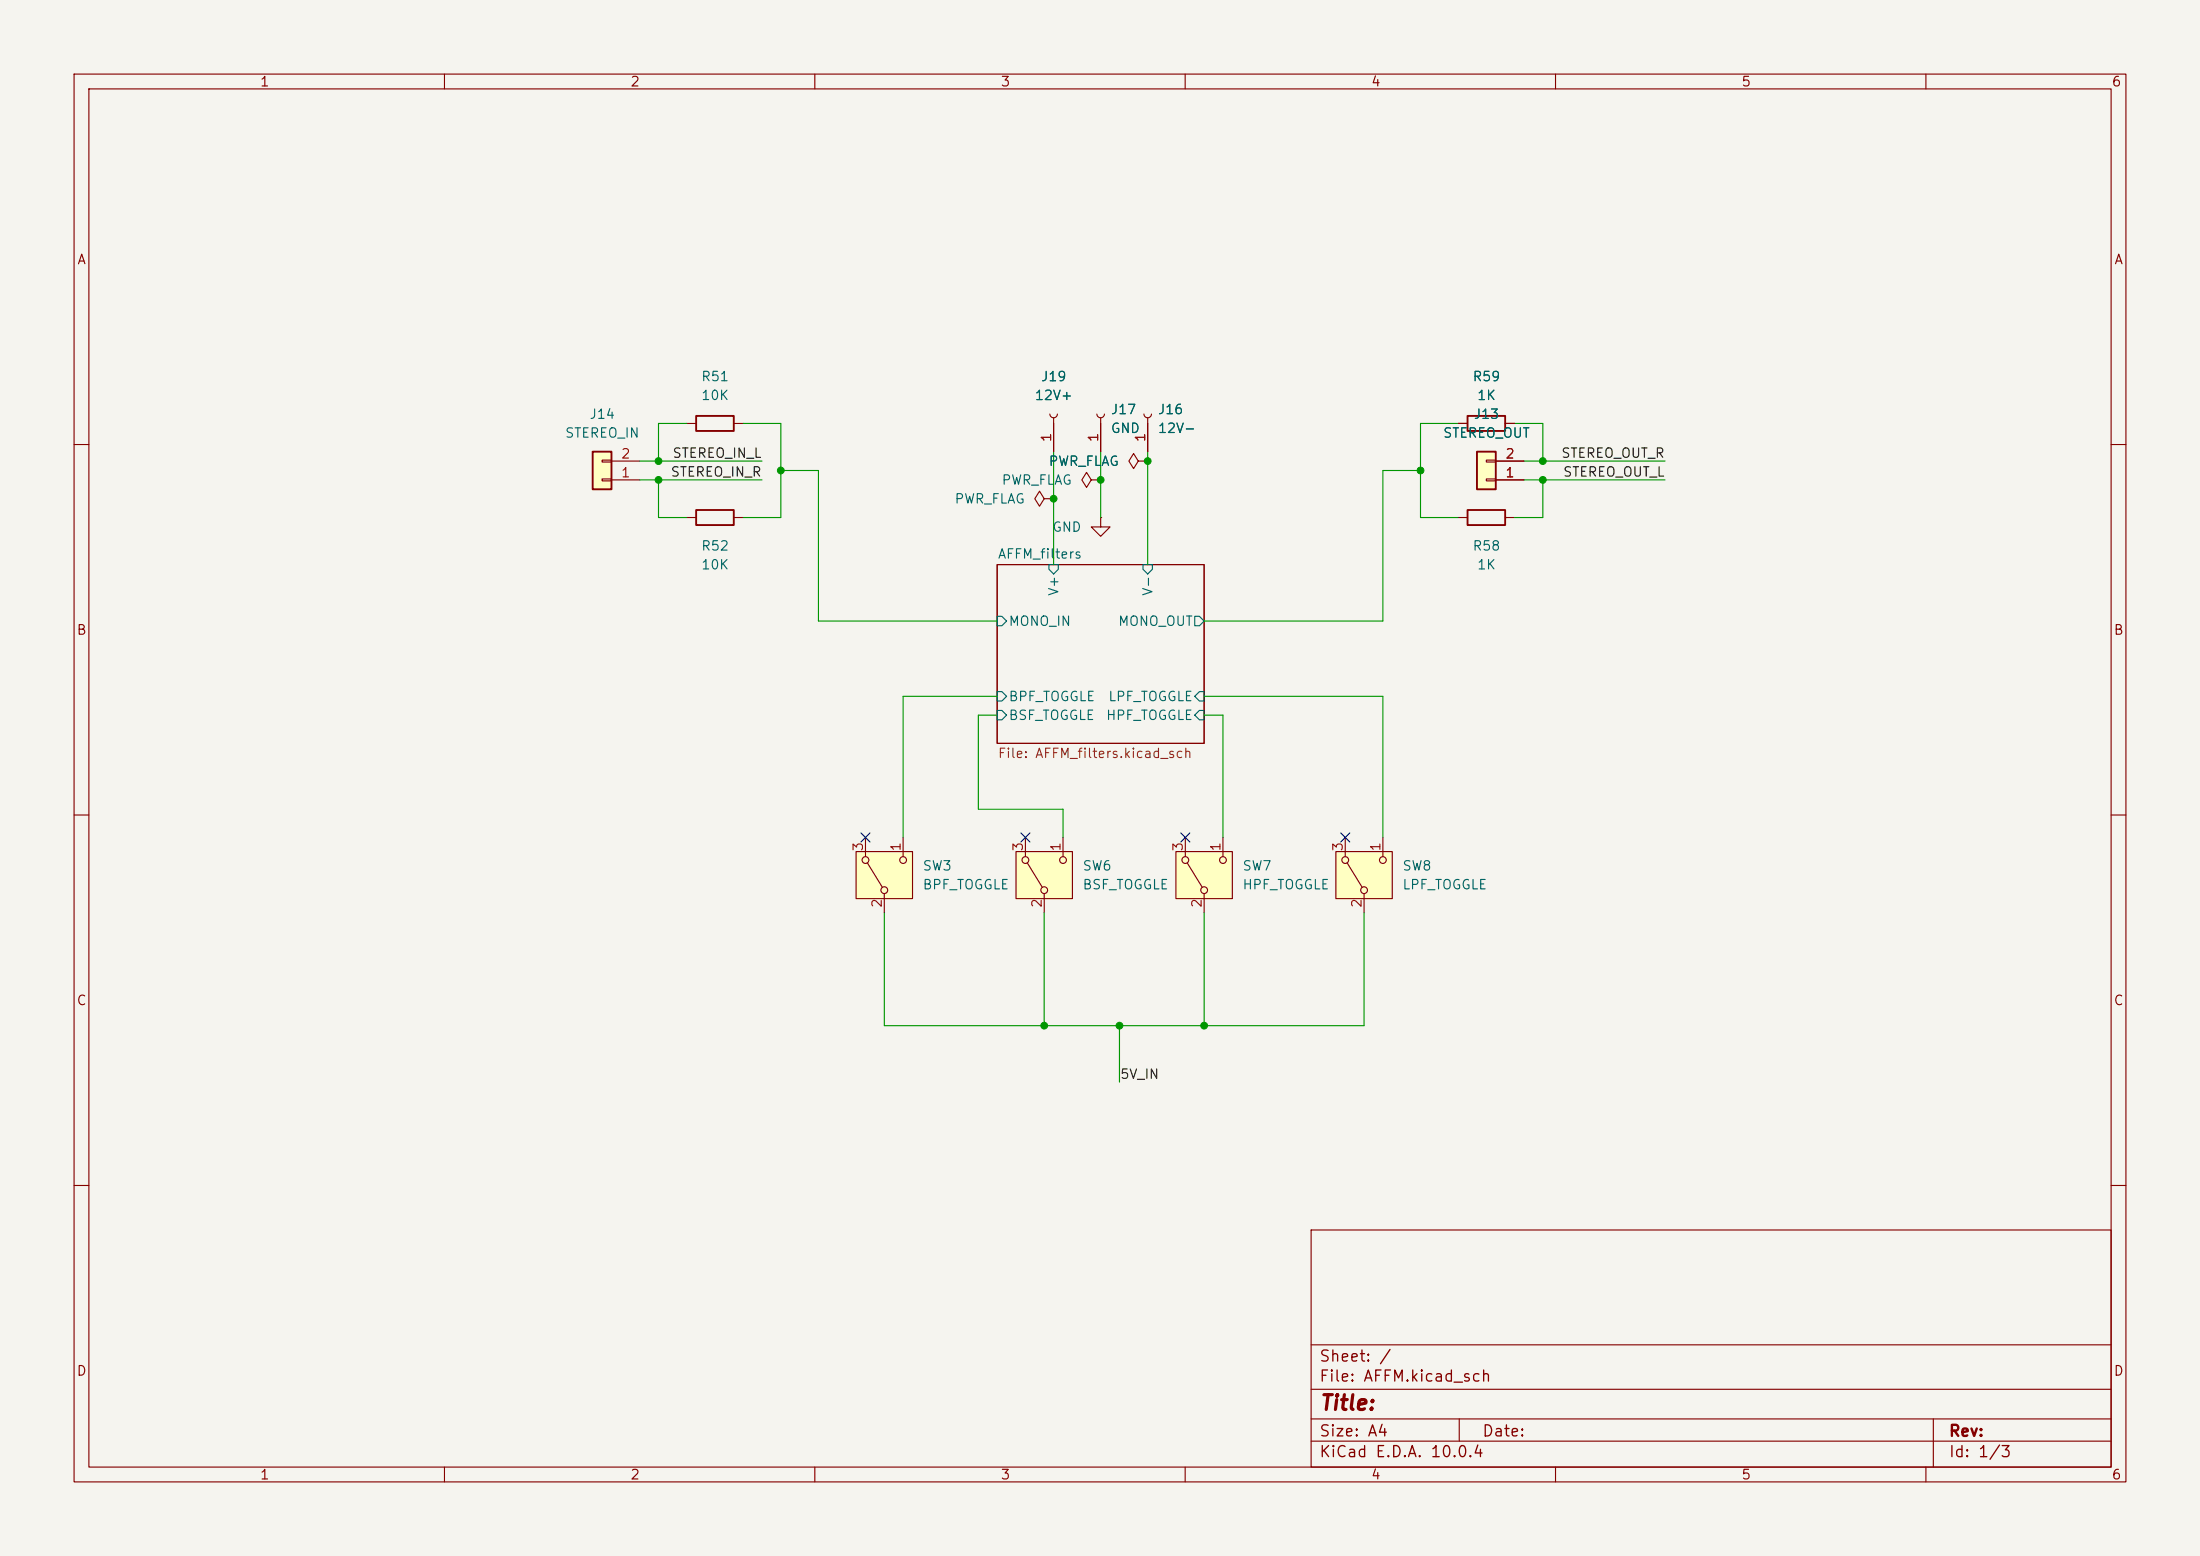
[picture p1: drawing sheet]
(kicad_sch
 (version 20250114)
 (generator "eeschema")
 (generator_version "9.0")
 (paper "A4")
 (lib_symbols
  (symbol "Connector:Conn_01x01_Socket"
   (pin_names
    (offset 1.016) (hide yes)) (exclude_from_sim no) (in_bom yes) (on_board yes)
   (property "Reference" "J" (at 0 2.54 0) (effects (font (size 1.27 1.27))))
   (property "Value" "Conn_01x01_Socket" (at 0 -2.54 0) (effects (font (size 1.27 1.27))))
   (property "Footprint" "" (at 0 0 0) (effects (font (size 1.27 1.27)) (hide yes)))
   (property "Datasheet" "~" (at 0 0 0) (effects (font (size 1.27 1.27)) (hide yes)))
   (property "Description" "Generic connector, single row, 01x01, script generated" (at 0 0 0) (effects (font (size 1.27 1.27)) (hide yes)))
   (property "ki_locked" "" (at 0 0 0) (effects (font (size 1.27 1.27))))
   (symbol "Conn_01x01_Socket_1_1"
    (polyline (pts (xy -1.27 0) (xy -0.508 0)) (stroke (width 0.1524) (type default)) (fill (type none)))
    (arc (start 0 -0.508) (mid -0.5058 0) (end 0 0.508) (stroke (width 0.1524) (type default)) (fill (type none)))
    (pin passive line (at -5.08 0 0) (length 3.81) (name "Pin_1" (effects (font (size 1.27 1.27)))) (number "1" (effects (font (size 1.27 1.27))))))
   (embedded_fonts no))
  (symbol "Connector_Generic:Conn_01x02"
   (pin_names
    (offset 1.016) (hide yes)) (exclude_from_sim no) (in_bom yes) (on_board yes)
   (property "Reference" "J" (at 0 2.54 0) (effects (font (size 1.27 1.27))))
   (property "Value" "Conn_01x02" (at 0 -5.08 0) (effects (font (size 1.27 1.27))))
   (property "Footprint" "" (at 0 0 0) (effects (font (size 1.27 1.27)) (hide yes)))
   (property "Datasheet" "~" (at 0 0 0) (effects (font (size 1.27 1.27)) (hide yes)))
   (property "Description" "Generic connector, single row, 01x02, script generated (kicad-library-utils/schlib/autogen/connector/)" (at 0 0 0) (effects (font (size 1.27 1.27)) (hide yes)))
   (symbol "Conn_01x02_1_1"
    (rectangle (start -1.27 1.27) (end 1.27 -3.81) (stroke (width 0.254) (type default)) (fill (type background)))
    (rectangle (start -1.27 0.127) (end 0 -0.127) (stroke (width 0.1524) (type default)) (fill (type none)))
    (rectangle (start -1.27 -2.413) (end 0 -2.667) (stroke (width 0.1524) (type default)) (fill (type none)))
    (pin passive line (at -5.08 0 0) (length 3.81) (name "Pin_1" (effects (font (size 1.27 1.27)))) (number "1" (effects (font (size 1.27 1.27)))))
    (pin passive line (at -5.08 -2.54 0) (length 3.81) (name "Pin_2" (effects (font (size 1.27 1.27)))) (number "2" (effects (font (size 1.27 1.27))))))
   (embedded_fonts no))
  (symbol "Device:R"
   (pin_numbers (hide yes))
   (pin_names
    (offset 0)) (exclude_from_sim no) (in_bom yes) (on_board yes)
   (property "Reference" "R" (at 2.032 0 90) (effects (font (size 1.27 1.27))))
   (property "Value" "R" (at 0 0 90) (effects (font (size 1.27 1.27))))
   (property "Footprint" "" (at -1.778 0 90) (effects (font (size 1.27 1.27)) (hide yes)))
   (property "Datasheet" "~" (at 0 0 0) (effects (font (size 1.27 1.27)) (hide yes)))
   (property "Description" "Resistor" (at 0 0 0) (effects (font (size 1.27 1.27)) (hide yes)))
   (symbol "R_0_1"
    (rectangle (start -1.016 -2.54) (end 1.016 2.54) (stroke (width 0.254) (type default)) (fill (type none))))
   (symbol "R_1_1"
    (pin passive line (at 0 3.81 270) (length 1.27) (name "~" (effects (font (size 1.27 1.27)))) (number "1" (effects (font (size 1.27 1.27)))))
    (pin passive line (at 0 -3.81 90) (length 1.27) (name "~" (effects (font (size 1.27 1.27)))) (number "2" (effects (font (size 1.27 1.27))))))
   (embedded_fonts no))
  (symbol "Switch:SW_Nidec_CAS-120A1"
   (pin_names
    (offset 1) (hide yes)) (exclude_from_sim no) (in_bom yes) (on_board yes)
   (property "Reference" "SW" (at 0 4.318 0) (effects (font (size 1.27 1.27))))
   (property "Value" "SW_Nidec_CAS-120A1" (at 0 -5.08 0) (effects (font (size 1.27 1.27))))
   (property "Footprint" "Button_Switch_SMD:Nidec_Copal_CAS-120A" (at 0 -10.16 0) (effects (font (size 1.27 1.27)) (hide yes)))
   (property "Datasheet" "https://www.nidec-components.com/e/catalog/switch/cas.pdf" (at 0 -7.62 0) (effects (font (size 1.27 1.27)) (hide yes)))
   (property "Description" "Switch, single pole double throw" (at 0 0 0) (effects (font (size 1.27 1.27)) (hide yes)))
   (symbol "SW_Nidec_CAS-120A1_0_1"
    (circle (center -2.032 0) (radius 0.4572) (stroke (width 0) (type default)) (fill (type none)))
    (polyline (pts (xy -1.651 0.254) (xy 1.651 2.286)) (stroke (width 0) (type default)) (fill (type none)))
    (circle (center 2.032 2.54) (radius 0.4572) (stroke (width 0) (type default)) (fill (type none)))
    (circle (center 2.032 -2.54) (radius 0.4572) (stroke (width 0) (type default)) (fill (type none))))
   (symbol "SW_Nidec_CAS-120A1_1_1"
    (rectangle (start -3.175 3.81) (end 3.175 -3.81) (stroke (width 0) (type default)) (fill (type background)))
    (pin passive line (at -5.08 0 0) (length 2.54) (name "B" (effects (font (size 1.27 1.27)))) (number "2" (effects (font (size 1.27 1.27)))))
    (pin passive line (at 5.08 2.54 180) (length 2.54) (name "A" (effects (font (size 1.27 1.27)))) (number "3" (effects (font (size 1.27 1.27)))))
    (pin passive line (at 5.08 -2.54 180) (length 2.54) (name "C" (effects (font (size 1.27 1.27)))) (number "1" (effects (font (size 1.27 1.27))))))
   (embedded_fonts no))
  (symbol "power:GND"
   (power)
   (pin_numbers (hide yes))
   (pin_names
    (offset 0) (hide yes)) (exclude_from_sim no) (in_bom yes) (on_board yes)
   (property "Reference" "#PWR" (at 0 -6.35 0) (effects (font (size 1.27 1.27)) (hide yes)))
   (property "Value" "GND" (at 0 -3.81 0) (effects (font (size 1.27 1.27))))
   (property "Footprint" "" (at 0 0 0) (effects (font (size 1.27 1.27)) (hide yes)))
   (property "Datasheet" "" (at 0 0 0) (effects (font (size 1.27 1.27)) (hide yes)))
   (property "Description" "Power symbol creates a global label with name \"GND\" , ground" (at 0 0 0) (effects (font (size 1.27 1.27)) (hide yes)))
   (symbol "GND_0_1"
    (polyline (pts (xy 0 0) (xy 0 -1.27) (xy 1.27 -1.27) (xy 0 -2.54) (xy -1.27 -1.27) (xy 0 -1.27)) (stroke (width 0) (type default)) (fill (type none))))
   (symbol "GND_1_1"
    (pin power_in line (at 0 0 270) (length 0) (name "~" (effects (font (size 1.27 1.27)))) (number "1" (effects (font (size 1.27 1.27))))))
   (embedded_fonts no))
  (symbol "power:PWR_FLAG"
   (power)
   (pin_numbers (hide yes))
   (pin_names
    (offset 0) (hide yes)) (exclude_from_sim no) (in_bom yes) (on_board yes)
   (property "Reference" "#FLG" (at 0 1.905 0) (effects (font (size 1.27 1.27)) (hide yes)))
   (property "Value" "PWR_FLAG" (at 0 3.81 0) (effects (font (size 1.27 1.27))))
   (property "Footprint" "" (at 0 0 0) (effects (font (size 1.27 1.27)) (hide yes)))
   (property "Datasheet" "~" (at 0 0 0) (effects (font (size 1.27 1.27)) (hide yes)))
   (property "Description" "Special symbol for telling ERC where power comes from" (at 0 0 0) (effects (font (size 1.27 1.27)) (hide yes)))
   (symbol "PWR_FLAG_0_0"
    (pin power_out line (at 0 0 90) (length 0) (name "~" (effects (font (size 1.27 1.27)))) (number "1" (effects (font (size 1.27 1.27))))))
   (symbol "PWR_FLAG_0_1"
    (polyline (pts (xy 0 0) (xy 0 1.27) (xy -1.016 1.905) (xy 0 2.54) (xy 1.016 1.905) (xy 0 1.27)) (stroke (width 0) (type default)) (fill (type none))))
   (embedded_fonts no)))
 (junction
  (at 140.97 138.43)
  (diameter 0)
  (color 0 0 0 0))
 (junction
  (at 142.24 67.31)
  (diameter 0)
  (color 0 0 0 0))
 (junction
  (at 154.94 62.23)
  (diameter 0)
  (color 0 0 0 0))
 (junction
  (at 208.28 62.23)
  (diameter 0)
  (color 0 0 0 0))
 (junction
  (at 191.77 63.5)
  (diameter 0)
  (color 0 0 0 0))
 (junction
  (at 162.56 138.43)
  (diameter 0)
  (color 0 0 0 0))
 (junction
  (at 105.41 63.5)
  (diameter 0)
  (color 0 0 0 0))
 (junction
  (at 208.28 64.77)
  (diameter 0)
  (color 0 0 0 0))
 (junction
  (at 88.9 64.77)
  (diameter 0)
  (color 0 0 0 0))
 (junction
  (at 148.59 64.77)
  (diameter 0)
  (color 0 0 0 0))
 (junction
  (at 151.13 138.43)
  (diameter 0)
  (color 0 0 0 0))
 (junction
  (at 88.9 62.23)
  (diameter 0)
  (color 0 0 0 0))
 (no_connect
  (at 116.84 113.03))
 (no_connect
  (at 138.43 113.03))
 (no_connect
  (at 181.61 113.03))
 (no_connect
  (at 160.02 113.03))
 (wire
  (pts (xy 140.97 138.43) (xy 119.38 138.43))
  (stroke (width 0) (type default)))
 (wire
  (pts (xy 204.47 57.15) (xy 208.28 57.15))
  (stroke (width 0) (type default)))
 (wire
  (pts (xy 92.71 57.15) (xy 88.9 57.15))
  (stroke (width 0) (type default)))
 (wire
  (pts (xy 151.13 138.43) (xy 162.56 138.43))
  (stroke (width 0) (type default)))
 (wire
  (pts (xy 154.94 60.96) (xy 154.94 62.23))
  (stroke (width 0) (type default)))
 (wire
  (pts (xy 92.71 69.85) (xy 88.9 69.85))
  (stroke (width 0) (type default)))
 (wire
  (pts (xy 165.1 96.52) (xy 165.1 113.03))
  (stroke (width 0) (type default)))
 (wire
  (pts (xy 121.92 93.98) (xy 121.92 113.03))
  (stroke (width 0) (type default)))
 (wire
  (pts (xy 186.69 93.98) (xy 186.69 113.03))
  (stroke (width 0) (type default)))
 (wire
  (pts (xy 191.77 57.15) (xy 196.85 57.15))
  (stroke (width 0) (type default)))
 (wire
  (pts (xy 162.56 93.98) (xy 186.69 93.98))
  (stroke (width 0) (type default)))
 (wire
  (pts (xy 100.33 57.15) (xy 105.41 57.15))
  (stroke (width 0) (type default)))
 (wire
  (pts (xy 191.77 57.15) (xy 191.77 63.5))
  (stroke (width 0) (type default)))
 (wire
  (pts (xy 119.38 138.43) (xy 119.38 123.19))
  (stroke (width 0) (type default)))
 (wire
  (pts (xy 110.49 83.82) (xy 134.62 83.82))
  (stroke (width 0) (type default)))
 (wire
  (pts (xy 186.69 83.82) (xy 186.69 63.5))
  (stroke (width 0) (type default)))
 (wire
  (pts (xy 224.79 62.23) (xy 208.28 62.23))
  (stroke (width 0) (type default)))
 (wire
  (pts (xy 165.1 96.52) (xy 162.56 96.52))
  (stroke (width 0) (type default)))
 (wire
  (pts (xy 88.9 64.77) (xy 86.36 64.77))
  (stroke (width 0) (type default)))
 (wire
  (pts (xy 105.41 63.5) (xy 110.49 63.5))
  (stroke (width 0) (type default)))
 (wire
  (pts (xy 208.28 69.85) (xy 208.28 64.77))
  (stroke (width 0) (type default)))
 (wire
  (pts (xy 110.49 83.82) (xy 110.49 63.5))
  (stroke (width 0) (type default)))
 (wire
  (pts (xy 105.41 57.15) (xy 105.41 63.5))
  (stroke (width 0) (type default)))
 (wire
  (pts (xy 142.24 60.96) (xy 142.24 67.31))
  (stroke (width 0) (type default)))
 (wire
  (pts (xy 184.15 123.19) (xy 184.15 138.43))
  (stroke (width 0) (type default)))
 (wire
  (pts (xy 224.79 64.77) (xy 208.28 64.77))
  (stroke (width 0) (type default)))
 (wire
  (pts (xy 205.74 62.23) (xy 208.28 62.23))
  (stroke (width 0) (type default)))
 (wire
  (pts (xy 186.69 63.5) (xy 191.77 63.5))
  (stroke (width 0) (type default)))
 (wire
  (pts (xy 132.08 96.52) (xy 134.62 96.52))
  (stroke (width 0) (type default)))
 (wire
  (pts (xy 205.74 64.77) (xy 208.28 64.77))
  (stroke (width 0) (type default)))
 (wire
  (pts (xy 184.15 138.43) (xy 162.56 138.43))
  (stroke (width 0) (type default)))
 (wire
  (pts (xy 208.28 57.15) (xy 208.28 62.23))
  (stroke (width 0) (type default)))
 (wire
  (pts (xy 102.87 64.77) (xy 88.9 64.77))
  (stroke (width 0) (type default)))
 (wire
  (pts (xy 132.08 109.22) (xy 143.51 109.22))
  (stroke (width 0) (type default)))
 (wire
  (pts (xy 162.56 83.82) (xy 186.69 83.82))
  (stroke (width 0) (type default)))
 (wire
  (pts (xy 142.24 67.31) (xy 142.24 76.2))
  (stroke (width 0) (type default)))
 (wire
  (pts (xy 105.41 63.5) (xy 105.41 69.85))
  (stroke (width 0) (type default)))
 (wire
  (pts (xy 88.9 62.23) (xy 86.36 62.23))
  (stroke (width 0) (type default)))
 (wire
  (pts (xy 102.87 62.23) (xy 88.9 62.23))
  (stroke (width 0) (type default)))
 (wire
  (pts (xy 148.59 60.96) (xy 148.59 64.77))
  (stroke (width 0) (type default)))
 (wire
  (pts (xy 134.62 93.98) (xy 121.92 93.98))
  (stroke (width 0) (type default)))
 (wire
  (pts (xy 140.97 138.43) (xy 151.13 138.43))
  (stroke (width 0) (type default)))
 (wire
  (pts (xy 140.97 138.43) (xy 140.97 123.19))
  (stroke (width 0) (type default)))
 (wire
  (pts (xy 151.13 146.05) (xy 151.13 138.43))
  (stroke (width 0) (type default)))
 (wire
  (pts (xy 196.85 69.85) (xy 191.77 69.85))
  (stroke (width 0) (type default)))
 (wire
  (pts (xy 148.59 64.77) (xy 148.59 69.85))
  (stroke (width 0) (type default)))
 (wire
  (pts (xy 154.94 62.23) (xy 154.94 76.2))
  (stroke (width 0) (type default)))
 (wire
  (pts (xy 88.9 69.85) (xy 88.9 64.77))
  (stroke (width 0) (type default)))
 (wire
  (pts (xy 162.56 138.43) (xy 162.56 123.19))
  (stroke (width 0) (type default)))
 (wire
  (pts (xy 88.9 57.15) (xy 88.9 62.23))
  (stroke (width 0) (type default)))
 (wire
  (pts (xy 105.41 69.85) (xy 100.33 69.85))
  (stroke (width 0) (type default)))
 (wire
  (pts (xy 143.51 109.22) (xy 143.51 113.03))
  (stroke (width 0) (type default)))
 (wire
  (pts (xy 204.47 69.85) (xy 208.28 69.85))
  (stroke (width 0) (type default)))
 (wire
  (pts (xy 132.08 96.52) (xy 132.08 109.22))
  (stroke (width 0) (type default)))
 (wire
  (pts (xy 191.77 63.5) (xy 191.77 69.85))
  (stroke (width 0) (type default)))
 (label "5V_IN"
  (at 151.13 146.05 0)
  (effects (font (size 1.27 1.27)) (justify left bottom)))
 (label "STEREO_IN_L"
  (at 102.87 62.23 180)
  (effects (font (size 1.27 1.27)) (justify right bottom)))
 (label "STEREO_OUT_L"
  (at 224.79 64.77 180)
  (effects (font (size 1.27 1.27)) (justify right bottom)))
 (label "STEREO_IN_R"
  (at 102.87 64.77 180)
  (effects (font (size 1.27 1.27)) (justify right bottom)))
 (label "STEREO_OUT_R"
  (at 224.79 62.23 180)
  (effects (font (size 1.27 1.27)) (justify right bottom)))
 (symbol
  (lib_id "Device:R")
  (at 96.52 57.15 90)
  (unit 1)
  (exclude_from_sim no)
  (in_bom yes)
  (on_board yes)
  (dnp no)
  (fields_autoplaced yes)
  (property "Reference" "R51" (at 96.52 50.8 90) (effects (font (size 1.27 1.27))))
  (property "Value" "10K" (at 96.52 53.34 90) (effects (font (size 1.27 1.27))))
  (property "Footprint" "Resistor_SMD:R_0805_2012Metric_Pad1.20x1.40mm_HandSolder" (at 96.52 58.928 90) (effects (font (size 1.27 1.27)) (hide yes)))
  (property "Datasheet" "~" (at 96.52 57.15 0) (effects (font (size 1.27 1.27)) (hide yes)))
  (property "Description" "Resistor" (at 96.52 57.15 0) (effects (font (size 1.27 1.27)) (hide yes)))
  (property "DigiKey_Part_Number" "311-10.0KCRCT-ND" (at 96.52 57.15 0) (effects (font (size 1.27 1.27)) (hide yes)))
  (property "Price" "0.0129" (at 96.52 57.15 0) (effects (font (size 1.27 1.27)) (hide yes)))
  (pin "2")
  (pin "1"))
 (symbol
  (lib_id "power:GND")
  (at 148.59 69.85 0)
  (unit 1)
  (exclude_from_sim no)
  (in_bom yes)
  (on_board yes)
  (dnp no)
  (fields_autoplaced yes)
  (property "Reference" "#PWR01" (at 148.59 76.2 0) (effects (font (size 1.27 1.27)) (hide yes)))
  (property "Value" "GND" (at 146.05 71.1199 0) (effects (font (size 1.27 1.27)) (justify right)))
  (property "Footprint" "" (at 148.59 69.85 0) (effects (font (size 1.27 1.27)) (hide yes)))
  (property "Datasheet" "" (at 148.59 69.85 0) (effects (font (size 1.27 1.27)) (hide yes)))
  (property "Description" "Power symbol creates a global label with name \"GND\" , ground" (at 148.59 69.85 0) (effects (font (size 1.27 1.27)) (hide yes)))
  (pin "1"))
 (symbol
  (lib_id "Switch:SW_Nidec_CAS-120A1")
  (at 162.56 118.11 90)
  (unit 1)
  (exclude_from_sim no)
  (in_bom yes)
  (on_board yes)
  (dnp no)
  (fields_autoplaced yes)
  (property "Reference" "SW7" (at 167.64 116.8399 90) (effects (font (size 1.27 1.27)) (justify right)))
  (property "Value" "HPF_TOGGLE" (at 167.64 119.3799 90) (effects (font (size 1.27 1.27)) (justify right)))
  (property "Footprint" "Button_Switch_SMD:Nidec_Copal_CAS-120A" (at 172.72 118.11 0) (effects (font (size 1.27 1.27)) (hide yes)))
  (property "Datasheet" "https://www.nidec-components.com/e/catalog/switch/cas.pdf" (at 170.18 118.11 0) (effects (font (size 1.27 1.27)) (hide yes)))
  (property "Description" "Switch, single pole double throw" (at 162.56 118.11 0) (effects (font (size 1.27 1.27)) (hide yes)))
  (pin "1")
  (pin "2")
  (pin "3"))
 (symbol
  (lib_id "Device:R")
  (at 200.66 57.15 270)
  (unit 1)
  (exclude_from_sim no)
  (in_bom yes)
  (on_board yes)
  (dnp no)
  (fields_autoplaced yes)
  (property "Reference" "R59" (at 200.66 50.8 90) (effects (font (size 1.27 1.27))))
  (property "Value" "1K" (at 200.66 53.34 90) (effects (font (size 1.27 1.27))))
  (property "Footprint" "Resistor_SMD:R_0805_2012Metric_Pad1.20x1.40mm_HandSolder" (at 200.66 55.372 90) (effects (font (size 1.27 1.27)) (hide yes)))
  (property "Datasheet" "~" (at 200.66 57.15 0) (effects (font (size 1.27 1.27)) (hide yes)))
  (property "Description" "Resistor" (at 200.66 57.15 0) (effects (font (size 1.27 1.27)) (hide yes)))
  (property "DigiKey_Part_Number" "311-10.0KCRCT-ND" (at 200.66 57.15 0) (effects (font (size 1.27 1.27)) (hide yes)))
  (property "Price" "0.0129" (at 200.66 57.15 0) (effects (font (size 1.27 1.27)) (hide yes)))
  (pin "2")
  (pin "1"))
 (symbol
  (lib_id "Switch:SW_Nidec_CAS-120A1")
  (at 119.38 118.11 90)
  (unit 1)
  (exclude_from_sim no)
  (in_bom yes)
  (on_board yes)
  (dnp no)
  (fields_autoplaced yes)
  (property "Reference" "SW3" (at 124.46 116.8399 90) (effects (font (size 1.27 1.27)) (justify right)))
  (property "Value" "BPF_TOGGLE" (at 124.46 119.3799 90) (effects (font (size 1.27 1.27)) (justify right)))
  (property "Footprint" "Button_Switch_SMD:Nidec_Copal_CAS-120A" (at 129.54 118.11 0) (effects (font (size 1.27 1.27)) (hide yes)))
  (property "Datasheet" "https://www.nidec-components.com/e/catalog/switch/cas.pdf" (at 127 118.11 0) (effects (font (size 1.27 1.27)) (hide yes)))
  (property "Description" "Switch, single pole double throw" (at 119.38 118.11 0) (effects (font (size 1.27 1.27)) (hide yes)))
  (pin "1")
  (pin "2")
  (pin "3"))
 (symbol
  (lib_id "Connector:Conn_01x01_Socket")
  (at 154.94 55.88 270)
  (mirror x)
  (unit 1)
  (exclude_from_sim no)
  (in_bom yes)
  (on_board yes)
  (dnp no)
  (fields_autoplaced yes)
  (property "Reference" "J16" (at 156.21 55.2449 90) (effects (font (size 1.27 1.27)) (justify left)))
  (property "Value" "12V-" (at 156.21 57.7849 90) (effects (font (size 1.27 1.27)) (justify left)))
  (property "Footprint" "Connector:Banana_Jack_1Pin" (at 154.94 55.88 0) (effects (font (size 1.27 1.27)) (hide yes)))
  (property "Datasheet" "~" (at 154.94 55.88 0) (effects (font (size 1.27 1.27)) (hide yes)))
  (property "Description" "Generic connector, single row, 01x01, script generated" (at 154.94 55.88 0) (effects (font (size 1.27 1.27)) (hide yes)))
  (property "Field5" "" (at 154.94 55.88 90) (effects (font (size 1.27 1.27)) (hide yes)))
  (pin "1"))
 (symbol
  (lib_id "Device:R")
  (at 200.66 69.85 270)
  (unit 1)
  (exclude_from_sim no)
  (in_bom yes)
  (on_board yes)
  (dnp no)
  (fields_autoplaced yes)
  (property "Reference" "R58" (at 200.66 73.66 90) (effects (font (size 1.27 1.27))))
  (property "Value" "1K" (at 200.66 76.2 90) (effects (font (size 1.27 1.27))))
  (property "Footprint" "Resistor_SMD:R_0805_2012Metric_Pad1.20x1.40mm_HandSolder" (at 200.66 68.072 90) (effects (font (size 1.27 1.27)) (hide yes)))
  (property "Datasheet" "~" (at 200.66 69.85 0) (effects (font (size 1.27 1.27)) (hide yes)))
  (property "Description" "Resistor" (at 200.66 69.85 0) (effects (font (size 1.27 1.27)) (hide yes)))
  (property "DigiKey_Part_Number" "311-10.0KCRCT-ND" (at 200.66 69.85 0) (effects (font (size 1.27 1.27)) (hide yes)))
  (property "Price" "0.0129" (at 200.66 69.85 0) (effects (font (size 1.27 1.27)) (hide yes)))
  (pin "2")
  (pin "1"))
 (symbol
  (lib_id "Device:R")
  (at 96.52 69.85 90)
  (unit 1)
  (exclude_from_sim no)
  (in_bom yes)
  (on_board yes)
  (dnp no)
  (fields_autoplaced yes)
  (property "Reference" "R52" (at 96.52 73.66 90) (effects (font (size 1.27 1.27))))
  (property "Value" "10K" (at 96.52 76.2 90) (effects (font (size 1.27 1.27))))
  (property "Footprint" "Resistor_SMD:R_0805_2012Metric_Pad1.20x1.40mm_HandSolder" (at 96.52 71.628 90) (effects (font (size 1.27 1.27)) (hide yes)))
  (property "Datasheet" "~" (at 96.52 69.85 0) (effects (font (size 1.27 1.27)) (hide yes)))
  (property "Description" "Resistor" (at 96.52 69.85 0) (effects (font (size 1.27 1.27)) (hide yes)))
  (property "DigiKey_Part_Number" "311-10.0KCRCT-ND" (at 96.52 69.85 0) (effects (font (size 1.27 1.27)) (hide yes)))
  (property "Price" "0.0129" (at 96.52 69.85 0) (effects (font (size 1.27 1.27)) (hide yes)))
  (pin "2")
  (pin "1"))
 (symbol
  (lib_id "power:PWR_FLAG")
  (at 142.24 67.31 90)
  (unit 1)
  (exclude_from_sim no)
  (in_bom yes)
  (on_board yes)
  (dnp no)
  (fields_autoplaced yes)
  (property "Reference" "#FLG02" (at 140.335 67.31 0) (effects (font (size 1.27 1.27)) (hide yes)))
  (property "Value" "PWR_FLAG" (at 138.43 67.3099 90) (effects (font (size 1.27 1.27)) (justify left)))
  (property "Footprint" "" (at 142.24 67.31 0) (effects (font (size 1.27 1.27)) (hide yes)))
  (property "Datasheet" "~" (at 142.24 67.31 0) (effects (font (size 1.27 1.27)) (hide yes)))
  (property "Description" "Special symbol for telling ERC where power comes from" (at 142.24 67.31 0) (effects (font (size 1.27 1.27)) (hide yes)))
  (pin "1"))
 (symbol
  (lib_id "Connector_Generic:Conn_01x02")
  (at 81.28 64.77 180)
  (unit 1)
  (exclude_from_sim no)
  (in_bom yes)
  (on_board yes)
  (dnp no)
  (fields_autoplaced yes)
  (property "Reference" "J14" (at 81.28 55.88 0) (effects (font (size 1.27 1.27))))
  (property "Value" "STEREO_IN" (at 81.28 58.42 0) (effects (font (size 1.27 1.27))))
  (property "Footprint" "Connector_PinHeader_1.00mm:PinHeader_1x02_P1.00mm_Vertical" (at 81.28 64.77 0) (effects (font (size 1.27 1.27)) (hide yes)))
  (property "Datasheet" "~" (at 81.28 64.77 0) (effects (font (size 1.27 1.27)) (hide yes)))
  (property "Description" "Generic connector, single row, 01x02, script generated (kicad-library-utils/schlib/autogen/connector/)" (at 81.28 64.77 0) (effects (font (size 1.27 1.27)) (hide yes)))
  (pin "2")
  (pin "1"))
 (symbol
  (lib_id "Switch:SW_Nidec_CAS-120A1")
  (at 140.97 118.11 90)
  (unit 1)
  (exclude_from_sim no)
  (in_bom yes)
  (on_board yes)
  (dnp no)
  (fields_autoplaced yes)
  (property "Reference" "SW6" (at 146.05 116.8399 90) (effects (font (size 1.27 1.27)) (justify right)))
  (property "Value" "BSF_TOGGLE" (at 146.05 119.3799 90) (effects (font (size 1.27 1.27)) (justify right)))
  (property "Footprint" "Button_Switch_SMD:Nidec_Copal_CAS-120A" (at 151.13 118.11 0) (effects (font (size 1.27 1.27)) (hide yes)))
  (property "Datasheet" "https://www.nidec-components.com/e/catalog/switch/cas.pdf" (at 148.59 118.11 0) (effects (font (size 1.27 1.27)) (hide yes)))
  (property "Description" "Switch, single pole double throw" (at 140.97 118.11 0) (effects (font (size 1.27 1.27)) (hide yes)))
  (pin "1")
  (pin "2")
  (pin "3"))
 (symbol
  (lib_id "power:PWR_FLAG")
  (at 154.94 62.23 90)
  (unit 1)
  (exclude_from_sim no)
  (in_bom yes)
  (on_board yes)
  (dnp no)
  (fields_autoplaced yes)
  (property "Reference" "#FLG03" (at 153.035 62.23 0) (effects (font (size 1.27 1.27)) (hide yes)))
  (property "Value" "PWR_FLAG" (at 151.13 62.2299 90) (effects (font (size 1.27 1.27)) (justify left)))
  (property "Footprint" "" (at 154.94 62.23 0) (effects (font (size 1.27 1.27)) (hide yes)))
  (property "Datasheet" "~" (at 154.94 62.23 0) (effects (font (size 1.27 1.27)) (hide yes)))
  (property "Description" "Special symbol for telling ERC where power comes from" (at 154.94 62.23 0) (effects (font (size 1.27 1.27)) (hide yes)))
  (pin "1"))
 (symbol
  (lib_id "Switch:SW_Nidec_CAS-120A1")
  (at 184.15 118.11 90)
  (unit 1)
  (exclude_from_sim no)
  (in_bom yes)
  (on_board yes)
  (dnp no)
  (fields_autoplaced yes)
  (property "Reference" "SW8" (at 189.23 116.8399 90) (effects (font (size 1.27 1.27)) (justify right)))
  (property "Value" "LPF_TOGGLE" (at 189.23 119.3799 90) (effects (font (size 1.27 1.27)) (justify right)))
  (property "Footprint" "Button_Switch_SMD:Nidec_Copal_CAS-120A" (at 194.31 118.11 0) (effects (font (size 1.27 1.27)) (hide yes)))
  (property "Datasheet" "https://www.nidec-components.com/e/catalog/switch/cas.pdf" (at 191.77 118.11 0) (effects (font (size 1.27 1.27)) (hide yes)))
  (property "Description" "Switch, single pole double throw" (at 184.15 118.11 0) (effects (font (size 1.27 1.27)) (hide yes)))
  (pin "1")
  (pin "2")
  (pin "3"))
 (symbol
  (lib_id "Connector_Generic:Conn_01x02")
  (at 200.66 64.77 180)
  (unit 1)
  (exclude_from_sim no)
  (in_bom yes)
  (on_board yes)
  (dnp no)
  (fields_autoplaced yes)
  (property "Reference" "J13" (at 200.66 55.88 0) (effects (font (size 1.27 1.27))))
  (property "Value" "STEREO_OUT" (at 200.66 58.42 0) (effects (font (size 1.27 1.27))))
  (property "Footprint" "Connector_PinHeader_1.00mm:PinHeader_1x02_P1.00mm_Vertical" (at 200.66 64.77 0) (effects (font (size 1.27 1.27)) (hide yes)))
  (property "Datasheet" "~" (at 200.66 64.77 0) (effects (font (size 1.27 1.27)) (hide yes)))
  (property "Description" "Generic connector, single row, 01x02, script generated (kicad-library-utils/schlib/autogen/connector/)" (at 200.66 64.77 0) (effects (font (size 1.27 1.27)) (hide yes)))
  (pin "2")
  (pin "1"))
 (symbol
  (lib_id "Connector:Conn_01x01_Socket")
  (at 142.24 55.88 90)
  (unit 1)
  (exclude_from_sim no)
  (in_bom yes)
  (on_board yes)
  (dnp no)
  (fields_autoplaced yes)
  (property "Reference" "J19" (at 142.24 50.8 90) (effects (font (size 1.27 1.27))))
  (property "Value" "12V+" (at 142.24 53.34 90) (effects (font (size 1.27 1.27))))
  (property "Footprint" "Connector:Banana_Jack_1Pin" (at 142.24 55.88 0) (effects (font (size 1.27 1.27)) (hide yes)))
  (property "Datasheet" "~" (at 142.24 55.88 0) (effects (font (size 1.27 1.27)) (hide yes)))
  (property "Description" "Generic connector, single row, 01x01, script generated" (at 142.24 55.88 0) (effects (font (size 1.27 1.27)) (hide yes)))
  (property "Field5" "" (at 142.24 55.88 90) (effects (font (size 1.27 1.27)) (hide yes)))
  (pin "1"))
 (symbol
  (lib_id "power:PWR_FLAG")
  (at 148.59 64.77 90)
  (unit 1)
  (exclude_from_sim no)
  (in_bom yes)
  (on_board yes)
  (dnp no)
  (property "Reference" "#FLG01" (at 146.685 64.77 0) (effects (font (size 1.27 1.27)) (hide yes)))
  (property "Value" "PWR_FLAG" (at 144.78 64.7699 90) (effects (font (size 1.27 1.27)) (justify left)))
  (property "Footprint" "" (at 148.59 64.77 0) (effects (font (size 1.27 1.27)) (hide yes)))
  (property "Datasheet" "~" (at 148.59 64.77 0) (effects (font (size 1.27 1.27)) (hide yes)))
  (property "Description" "Special symbol for telling ERC where power comes from" (at 148.59 64.77 0) (effects (font (size 1.27 1.27)) (hide yes)))
  (pin "1"))
 (symbol
  (lib_id "Connector:Conn_01x01_Socket")
  (at 148.59 55.88 90)
  (unit 1)
  (exclude_from_sim no)
  (in_bom yes)
  (on_board yes)
  (dnp no)
  (fields_autoplaced yes)
  (property "Reference" "J17" (at 149.86 55.2449 90) (effects (font (size 1.27 1.27)) (justify right)))
  (property "Value" "GND" (at 149.86 57.7849 90) (effects (font (size 1.27 1.27)) (justify right)))
  (property "Footprint" "Connector:Banana_Jack_1Pin" (at 148.59 55.88 0) (effects (font (size 1.27 1.27)) (hide yes)))
  (property "Datasheet" "~" (at 148.59 55.88 0) (effects (font (size 1.27 1.27)) (hide yes)))
  (property "Description" "Generic connector, single row, 01x01, script generated" (at 148.59 55.88 0) (effects (font (size 1.27 1.27)) (hide yes)))
  (property "Field5" "" (at 148.59 55.88 90) (effects (font (size 1.27 1.27)) (hide yes)))
  (pin "1"))
 (sheet
  (at 134.62 76.2)
  (size 27.94 24.13)
  (exclude_from_sim no)
  (in_bom yes)
  (on_board yes)
  (dnp no)
  (fields_autoplaced yes)
  (stroke (width 0.1524) (type solid))
  (fill (color 0 0 0 0.0000))
  (property "Sheetname" "AFFM_filters" (at 134.62 75.4884 0) (effects (font (size 1.27 1.27)) (justify left bottom)))
  (property "Sheetfile" "AFFM_filters.kicad_sch" (at 134.62 100.9146 0) (effects (font (size 1.27 1.27)) (justify left top)))
  (pin "LPF_TOGGLE" input (at 162.56 93.98 0) (effects (font (size 1.27 1.27)) (justify right)))
  (pin "HPF_TOGGLE" input (at 162.56 96.52 0) (effects (font (size 1.27 1.27)) (justify right)))
  (pin "MONO_IN" input (at 134.62 83.82 180) (effects (font (size 1.27 1.27)) (justify left)))
  (pin "BPF_TOGGLE" input (at 134.62 93.98 180) (effects (font (size 1.27 1.27)) (justify left)))
  (pin "MONO_OUT" output (at 162.56 83.82 0) (effects (font (size 1.27 1.27)) (justify right)))
  (pin "BSF_TOGGLE" input (at 134.62 96.52 180) (effects (font (size 1.27 1.27)) (justify left)))
  (pin "V+" input (at 142.24 76.2 90) (effects (font (size 1.27 1.27)) (justify right)))
  (pin "V-" input (at 154.94 76.2 90) (effects (font (size 1.27 1.27)) (justify right))))
 (sheet_instances
  (path ""
   (page "1")))
 (embedded_fonts no))
